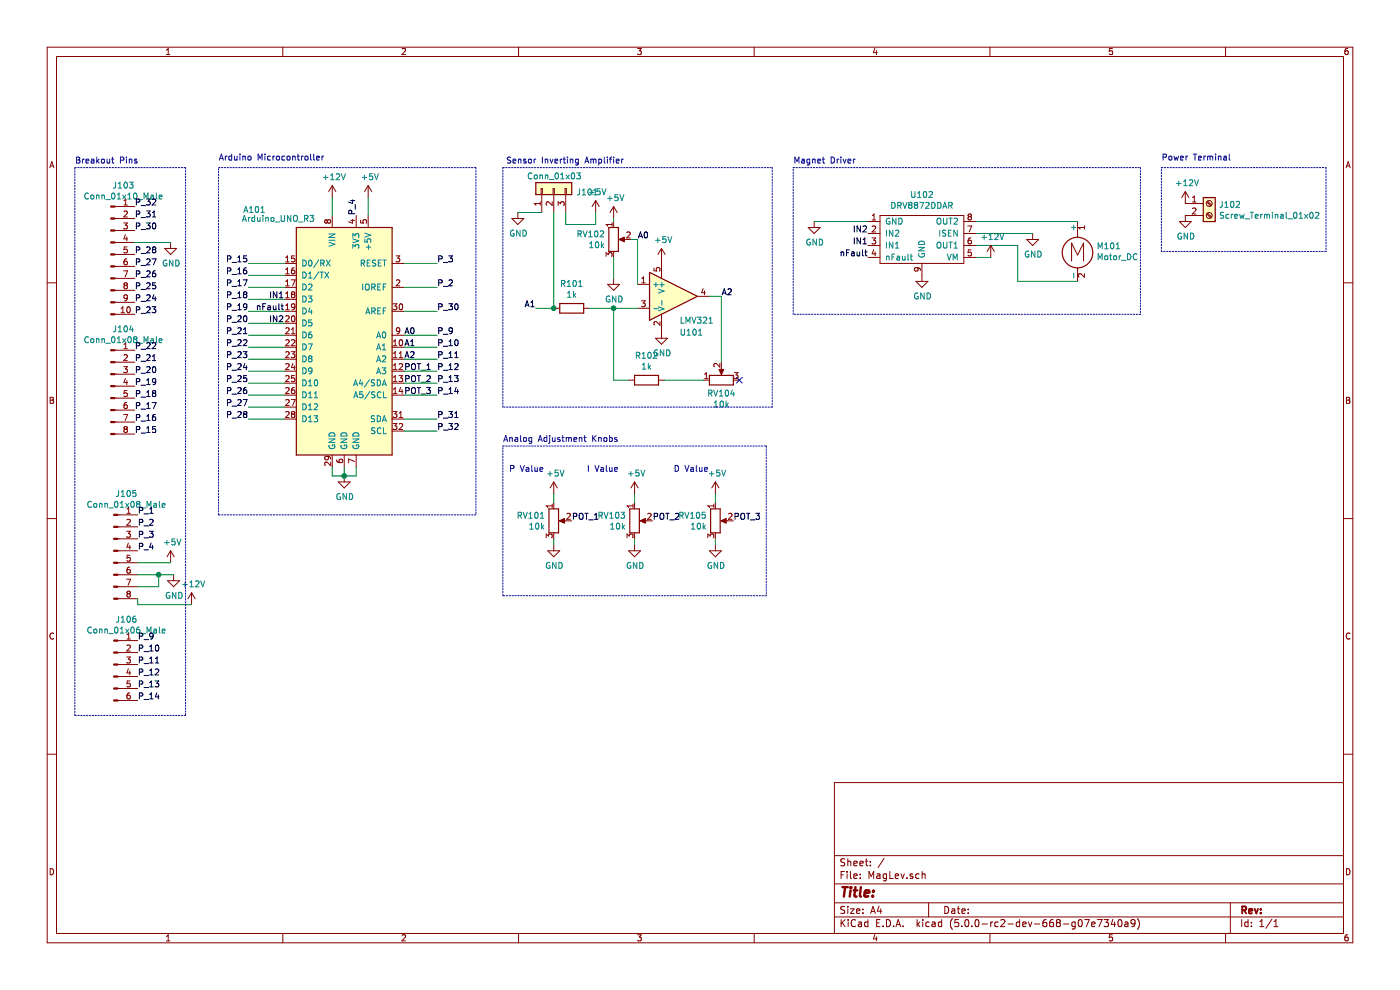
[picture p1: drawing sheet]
EESchema Schematic File Version 4
LIBS:MagLev-cache
EELAYER 26 0
EELAYER END
$Descr A4 11693 8268
encoding utf-8
Sheet 1 1
Title ""
Date ""
Rev ""
Comp ""
Comment1 ""
Comment2 ""
Comment3 ""
Comment4 ""
$EndDescr
$Comp
L MCU_Module:Arduino_UNO_R3 A101
U 1 1
P 2875 2800
F 0 "A101" H 2125 3850 50  0000 C CNN
F 1 "Arduino_UNO_R3" H 2325 3775 50  0000 C CNN
F 2 "Modules:Arduino_UNO_R3_WithMountingHoles" H 3025 1750 50  0001 L CNN
F 3 "https://www.arduino.cc/en/Main/arduinoBoardUno" H 2675 3850 50  0001 C CNN
	1    2875 2800
	1    0    0    -1  
$EndComp
$Comp
L Amplifier_Operational:LMV321 U101
U 1 1
P 5625 2475
F 0 "U101" H 5675 2175 50  0000 L CNN
F 1 "LMV321" H 5675 2275 50  0000 L CNN
F 2 "TO_SOT_Packages_SMD:SOT-23-5" H 5625 2475 50  0001 L CNN
F 3 "http://www.ti.com/lit/ds/symlink/lmv324.pdf" H 5625 2475 50  0001 C CNN
	1    5625 2475
	1    0    0    -1  
$EndComp
$Comp
L Device:R_POT RV102
U 1 1
P 5125 2000
F 0 "RV102" H 5055 2046 50  0000 R CNN
F 1 "10k" H 5055 1955 50  0000 R CNN
F 2 "Custom:Potentiometer_P120PK-Y25BR10K" H 5125 2000 50  0001 C CNN
F 3 "~" H 5125 2000 50  0001 C CNN
	1    5125 2000
	1    0    0    -1  
$EndComp
$Comp
L power:GND #PWR0101
U 1 1
P 5125 2325
F 0 "#PWR0101" H 5125 2075 50  0001 C CNN
F 1 "GND" H 5130 2152 50  0000 C CNN
F 2 "" H 5125 2325 50  0001 C CNN
F 3 "" H 5125 2325 50  0001 C CNN
	1    5125 2325
	1    0    0    -1  
$EndComp
Wire Wire Line
	5125 2150 5125 2325
$Comp
L power:+5V #PWR0102
U 1 1
P 5125 1825
F 0 "#PWR0102" H 5125 1675 50  0001 C CNN
F 1 "+5V" H 5140 1998 50  0000 C CNN
F 2 "" H 5125 1825 50  0001 C CNN
F 3 "" H 5125 1825 50  0001 C CNN
	1    5125 1825
	1    0    0    -1  
$EndComp
Wire Wire Line
	5125 1825 5125 1850
$Comp
L Connector_Generic:Conn_01x03 J101
U 1 1
P 4625 1575
F 0 "J101" V 4591 1387 50  0000 R CNN
F 1 "Conn_01x03" V 4725 1800 50  0000 R CNN
F 2 "Pin_Headers:Pin_Header_Straight_1x03_Pitch2.54mm" H 4625 1575 50  0001 C CNN
F 3 "~" H 4625 1575 50  0001 C CNN
	1    4625 1575
	0    -1   -1   0   
$EndComp
$Comp
L power:+5V #PWR0103
U 1 1
P 4975 1775
F 0 "#PWR0103" H 4975 1625 50  0001 C CNN
F 1 "+5V" H 4990 1948 50  0000 C CNN
F 2 "" H 4975 1775 50  0001 C CNN
F 3 "" H 4975 1775 50  0001 C CNN
	1    4975 1775
	1    0    0    -1  
$EndComp
Wire Wire Line
	4975 1775 4975 1875
Wire Wire Line
	4975 1875 4725 1875
Wire Wire Line
	4725 1875 4725 1775
$Comp
L power:GND #PWR0104
U 1 1
P 4325 1775
F 0 "#PWR0104" H 4325 1525 50  0001 C CNN
F 1 "GND" H 4330 1602 50  0000 C CNN
F 2 "" H 4325 1775 50  0001 C CNN
F 3 "" H 4325 1775 50  0001 C CNN
	1    4325 1775
	1    0    0    -1  
$EndComp
Wire Wire Line
	4325 1775 4525 1775
Wire Wire Line
	4625 1775 4625 2575
$Comp
L Device:R R101
U 1 1
P 4775 2575
F 0 "R101" V 4568 2575 50  0000 C CNN
F 1 "1k" V 4659 2575 50  0000 C CNN
F 2 "Resistors_SMD:R_0603" V 4705 2575 50  0001 C CNN
F 3 "~" H 4775 2575 50  0001 C CNN
	1    4775 2575
	0    1    1    0   
$EndComp
Wire Wire Line
	4925 2575 5125 2575
$Comp
L Device:R R102
U 1 1
P 5400 3175
F 0 "R102" V 5193 3175 50  0000 C CNN
F 1 "1k" V 5284 3175 50  0000 C CNN
F 2 "Resistors_SMD:R_0603" V 5330 3175 50  0001 C CNN
F 3 "~" H 5400 3175 50  0001 C CNN
	1    5400 3175
	0    1    1    0   
$EndComp
$Comp
L Device:R_POT RV104
U 1 1
P 6025 3175
F 0 "RV104" V 5911 3175 50  0000 C CNN
F 1 "10k" V 5820 3175 50  0000 C CNN
F 2 "Custom:Potentiometer_P120PK-Y25BR10K" H 6025 3175 50  0001 C CNN
F 3 "~" H 6025 3175 50  0001 C CNN
	1    6025 3175
	0    -1   -1   0   
$EndComp
Wire Wire Line
	5550 3175 5875 3175
Wire Wire Line
	5125 2575 5125 3175
Wire Wire Line
	5125 3175 5250 3175
Connection ~ 5125 2575
Wire Wire Line
	5125 2575 5325 2575
Wire Wire Line
	6025 3025 6025 2475
Wire Wire Line
	6025 2475 5925 2475
NoConn ~ 6175 3175
$Comp
L power:GND #PWR0105
U 1 1
P 5525 2775
F 0 "#PWR0105" H 5525 2525 50  0001 C CNN
F 1 "GND" H 5530 2602 50  0000 C CNN
F 2 "" H 5525 2775 50  0001 C CNN
F 3 "" H 5525 2775 50  0001 C CNN
	1    5525 2775
	1    0    0    -1  
$EndComp
$Comp
L power:+5V #PWR0106
U 1 1
P 5525 2175
F 0 "#PWR0106" H 5525 2025 50  0001 C CNN
F 1 "+5V" H 5540 2348 50  0000 C CNN
F 2 "" H 5525 2175 50  0001 C CNN
F 3 "" H 5525 2175 50  0001 C CNN
	1    5525 2175
	1    0    0    -1  
$EndComp
Wire Wire Line
	5275 2000 5325 2000
Wire Wire Line
	5325 2000 5325 2375
Text Label 3375 2800 0    50   ~ 0
A0
Text Label 5325 2000 0    50   ~ 0
A0
Text Label 4475 2575 2    50   ~ 0
A1
Wire Wire Line
	4475 2575 4625 2575
Connection ~ 4625 2575
Text Label 6025 2475 0    50   ~ 0
A2
Text Label 3375 2900 0    50   ~ 0
A1
Text Label 3375 3000 0    50   ~ 0
A2
$Comp
L Custom:DRV8872DDAR U102
U 1 1
P 7700 2000
F 0 "U102" H 7700 2375 50  0000 C CNN
F 1 "DRV8872DDAR" H 7700 2284 50  0000 C CNN
F 2 "Housings_SOIC:SOIC-8-1EP_3.9x4.9mm_Pitch1.27mm" H 7700 2000 50  0001 C CNN
F 3 "" H 7700 2000 50  0001 C CNN
	1    7700 2000
	1    0    0    -1  
$EndComp
$Comp
L power:GND #PWR0107
U 1 1
P 6800 1850
F 0 "#PWR0107" H 6800 1600 50  0001 C CNN
F 1 "GND" H 6805 1677 50  0000 C CNN
F 2 "" H 6800 1850 50  0001 C CNN
F 3 "" H 6800 1850 50  0001 C CNN
	1    6800 1850
	1    0    0    -1  
$EndComp
Wire Wire Line
	6800 1850 7250 1850
Text Label 7250 2050 2    50   ~ 0
IN1
Text Label 7250 1950 2    50   ~ 0
IN2
Text Label 7250 2150 2    50   ~ 0
nFault
$Comp
L Motor:Motor_DC M101
U 1 1
P 9000 2050
F 0 "M101" H 9158 2046 50  0000 L CNN
F 1 "Motor_DC" H 9158 1955 50  0000 L CNN
F 2 "Custom:TerminalBlock_Phoenix_PT-1,5-2-3.5-H_1x02_P3.50mm_Horizontal" H 9000 1960 50  0001 C CNN
F 3 "~" H 9000 1960 50  0001 C CNN
	1    9000 2050
	1    0    0    -1  
$EndComp
Wire Wire Line
	8150 1850 9000 1850
Wire Wire Line
	9000 2350 8500 2350
Wire Wire Line
	8500 2350 8500 2050
Wire Wire Line
	8500 2050 8150 2050
$Comp
L Connector:Screw_Terminal_01x02 J102
U 1 1
P 10100 1700
F 0 "J102" H 10180 1692 50  0000 L CNN
F 1 "Screw_Terminal_01x02" H 10180 1601 50  0000 L CNN
F 2 "Custom:TerminalBlock_Phoenix_PT-1,5-2-3.5-H_1x02_P3.50mm_Horizontal" H 10100 1700 50  0001 C CNN
F 3 "~" H 10100 1700 50  0001 C CNN
	1    10100 1700
	1    0    0    -1  
$EndComp
$Comp
L power:+12V #PWR0108
U 1 1
P 9900 1700
F 0 "#PWR0108" H 9900 1550 50  0001 C CNN
F 1 "+12V" H 9915 1873 50  0000 C CNN
F 2 "" H 9900 1700 50  0001 C CNN
F 3 "" H 9900 1700 50  0001 C CNN
	1    9900 1700
	1    0    0    -1  
$EndComp
$Comp
L power:GND #PWR0109
U 1 1
P 7700 2300
F 0 "#PWR0109" H 7700 2050 50  0001 C CNN
F 1 "GND" H 7705 2127 50  0000 C CNN
F 2 "" H 7700 2300 50  0001 C CNN
F 3 "" H 7700 2300 50  0001 C CNN
	1    7700 2300
	1    0    0    -1  
$EndComp
$Comp
L power:GND #PWR0110
U 1 1
P 9900 1800
F 0 "#PWR0110" H 9900 1550 50  0001 C CNN
F 1 "GND" H 9905 1627 50  0000 C CNN
F 2 "" H 9900 1800 50  0001 C CNN
F 3 "" H 9900 1800 50  0001 C CNN
	1    9900 1800
	1    0    0    -1  
$EndComp
$Comp
L power:+12V #PWR0111
U 1 1
P 8275 2150
F 0 "#PWR0111" H 8275 2000 50  0001 C CNN
F 1 "+12V" H 8290 2323 50  0000 C CNN
F 2 "" H 8275 2150 50  0001 C CNN
F 3 "" H 8275 2150 50  0001 C CNN
	1    8275 2150
	1    0    0    -1  
$EndComp
Wire Wire Line
	8150 2150 8275 2150
$Comp
L power:GND #PWR0112
U 1 1
P 8625 1950
F 0 "#PWR0112" H 8625 1700 50  0001 C CNN
F 1 "GND" H 8630 1777 50  0000 C CNN
F 2 "" H 8625 1950 50  0001 C CNN
F 3 "" H 8625 1950 50  0001 C CNN
	1    8625 1950
	1    0    0    -1  
$EndComp
Wire Wire Line
	8150 1950 8625 1950
Text Label 2375 2500 2    50   ~ 0
IN1
Text Label 2375 2700 2    50   ~ 0
IN2
$Comp
L Device:R_POT RV101
U 1 1
P 4625 4350
F 0 "RV101" H 4555 4396 50  0000 R CNN
F 1 "10k" H 4555 4305 50  0000 R CNN
F 2 "Custom:Potentiometer_P120PK-Y25BR10K" H 4625 4350 50  0001 C CNN
F 3 "~" H 4625 4350 50  0001 C CNN
	1    4625 4350
	1    0    0    -1  
$EndComp
$Comp
L power:+5V #PWR0113
U 1 1
P 4625 4125
F 0 "#PWR0113" H 4625 3975 50  0001 C CNN
F 1 "+5V" H 4640 4298 50  0000 C CNN
F 2 "" H 4625 4125 50  0001 C CNN
F 3 "" H 4625 4125 50  0001 C CNN
	1    4625 4125
	1    0    0    -1  
$EndComp
Wire Wire Line
	4625 4200 4625 4125
$Comp
L power:GND #PWR0114
U 1 1
P 4625 4550
F 0 "#PWR0114" H 4625 4300 50  0001 C CNN
F 1 "GND" H 4630 4377 50  0000 C CNN
F 2 "" H 4625 4550 50  0001 C CNN
F 3 "" H 4625 4550 50  0001 C CNN
	1    4625 4550
	1    0    0    -1  
$EndComp
Wire Wire Line
	4625 4550 4625 4500
Text Label 4775 4350 0    50   ~ 0
POT_1
$Comp
L Device:R_POT RV103
U 1 1
P 5300 4350
F 0 "RV103" H 5230 4396 50  0000 R CNN
F 1 "10k" H 5230 4305 50  0000 R CNN
F 2 "Custom:Potentiometer_P120PK-Y25BR10K" H 5300 4350 50  0001 C CNN
F 3 "~" H 5300 4350 50  0001 C CNN
	1    5300 4350
	1    0    0    -1  
$EndComp
$Comp
L power:+5V #PWR0115
U 1 1
P 5300 4125
F 0 "#PWR0115" H 5300 3975 50  0001 C CNN
F 1 "+5V" H 5315 4298 50  0000 C CNN
F 2 "" H 5300 4125 50  0001 C CNN
F 3 "" H 5300 4125 50  0001 C CNN
	1    5300 4125
	1    0    0    -1  
$EndComp
Wire Wire Line
	5300 4200 5300 4125
$Comp
L power:GND #PWR0116
U 1 1
P 5300 4550
F 0 "#PWR0116" H 5300 4300 50  0001 C CNN
F 1 "GND" H 5305 4377 50  0000 C CNN
F 2 "" H 5300 4550 50  0001 C CNN
F 3 "" H 5300 4550 50  0001 C CNN
	1    5300 4550
	1    0    0    -1  
$EndComp
Wire Wire Line
	5300 4550 5300 4500
Text Label 5450 4350 0    50   ~ 0
POT_2
$Comp
L Device:R_POT RV105
U 1 1
P 5975 4350
F 0 "RV105" H 5905 4396 50  0000 R CNN
F 1 "10k" H 5905 4305 50  0000 R CNN
F 2 "Custom:Potentiometer_P120PK-Y25BR10K" H 5975 4350 50  0001 C CNN
F 3 "~" H 5975 4350 50  0001 C CNN
	1    5975 4350
	1    0    0    -1  
$EndComp
$Comp
L power:+5V #PWR0117
U 1 1
P 5975 4125
F 0 "#PWR0117" H 5975 3975 50  0001 C CNN
F 1 "+5V" H 5990 4298 50  0000 C CNN
F 2 "" H 5975 4125 50  0001 C CNN
F 3 "" H 5975 4125 50  0001 C CNN
	1    5975 4125
	1    0    0    -1  
$EndComp
Wire Wire Line
	5975 4200 5975 4125
$Comp
L power:GND #PWR0118
U 1 1
P 5975 4550
F 0 "#PWR0118" H 5975 4300 50  0001 C CNN
F 1 "GND" H 5980 4377 50  0000 C CNN
F 2 "" H 5975 4550 50  0001 C CNN
F 3 "" H 5975 4550 50  0001 C CNN
	1    5975 4550
	1    0    0    -1  
$EndComp
Wire Wire Line
	5975 4550 5975 4500
Text Label 6125 4350 0    50   ~ 0
POT_3
Text Label 3375 3100 0    50   ~ 0
POT_1
Text Label 3375 3200 0    50   ~ 0
POT_2
Text Label 3375 3300 0    50   ~ 0
POT_3
Text Label 2375 2600 2    50   ~ 0
nFault
$Comp
L power:GND #PWR0119
U 1 1
P 2875 3975
F 0 "#PWR0119" H 2875 3725 50  0001 C CNN
F 1 "GND" H 2880 3802 50  0000 C CNN
F 2 "" H 2875 3975 50  0001 C CNN
F 3 "" H 2875 3975 50  0001 C CNN
	1    2875 3975
	1    0    0    -1  
$EndComp
Wire Wire Line
	2775 3900 2775 3975
Wire Wire Line
	2775 3975 2875 3975
Wire Wire Line
	2875 3900 2875 3975
Connection ~ 2875 3975
Wire Wire Line
	2975 3900 2975 3975
Wire Wire Line
	2975 3975 2875 3975
$Comp
L power:+12V #PWR0120
U 1 1
P 2775 1650
F 0 "#PWR0120" H 2775 1500 50  0001 C CNN
F 1 "+12V" H 2790 1823 50  0000 C CNN
F 2 "" H 2775 1650 50  0001 C CNN
F 3 "" H 2775 1650 50  0001 C CNN
	1    2775 1650
	1    0    0    -1  
$EndComp
Wire Wire Line
	2775 1650 2775 1800
$Comp
L power:+5V #PWR0121
U 1 1
P 3075 1650
F 0 "#PWR0121" H 3075 1500 50  0001 C CNN
F 1 "+5V" H 3090 1823 50  0000 C CNN
F 2 "" H 3075 1650 50  0001 C CNN
F 3 "" H 3075 1650 50  0001 C CNN
	1    3075 1650
	1    0    0    -1  
$EndComp
Wire Wire Line
	3075 1800 3075 1650
Text Notes 4250 3950 0    50   ~ 0
P Value
Text Notes 4900 3950 0    50   ~ 0
I Value
Text Notes 5625 3950 0    50   ~ 0
D Value
$Comp
L Connector:Conn_01x10_Male J103
U 1 1
P 925 2125
F 0 "J103" H 1031 2703 50  0000 C CNN
F 1 "Conn_01x10_Male" H 1031 2612 50  0000 C CNN
F 2 "Pin_Headers:Pin_Header_Straight_1x10_Pitch2.54mm" H 925 2125 50  0001 C CNN
F 3 "~" H 925 2125 50  0001 C CNN
	1    925  2125
	1    0    0    -1  
$EndComp
$Comp
L Connector:Conn_01x08_Male J104
U 1 1
P 925 3225
F 0 "J104" H 1031 3703 50  0000 C CNN
F 1 "Conn_01x08_Male" H 1031 3612 50  0000 C CNN
F 2 "Pin_Headers:Pin_Header_Straight_1x08_Pitch2.54mm" H 925 3225 50  0001 C CNN
F 3 "~" H 925 3225 50  0001 C CNN
	1    925  3225
	1    0    0    -1  
$EndComp
$Comp
L Connector:Conn_01x08_Male J105
U 1 1
P 950 4600
F 0 "J105" H 1056 5078 50  0000 C CNN
F 1 "Conn_01x08_Male" H 1056 4987 50  0000 C CNN
F 2 "Pin_Headers:Pin_Header_Straight_1x08_Pitch2.54mm" H 950 4600 50  0001 C CNN
F 3 "~" H 950 4600 50  0001 C CNN
	1    950  4600
	1    0    0    -1  
$EndComp
$Comp
L Connector:Conn_01x06_Male J106
U 1 1
P 950 5550
F 0 "J106" H 1056 5928 50  0000 C CNN
F 1 "Conn_01x06_Male" H 1056 5837 50  0000 C CNN
F 2 "Pin_Headers:Pin_Header_Straight_1x06_Pitch2.54mm" H 950 5550 50  0001 C CNN
F 3 "~" H 950 5550 50  0001 C CNN
	1    950  5550
	1    0    0    -1  
$EndComp
Text Label 1125 1725 0    50   ~ 0
P_32
Text Label 1125 1825 0    50   ~ 0
P_31
Text Label 1125 1925 0    50   ~ 0
P_30
$Comp
L power:GND #PWR0122
U 1 1
P 1425 2025
F 0 "#PWR0122" H 1425 1775 50  0001 C CNN
F 1 "GND" H 1430 1852 50  0000 C CNN
F 2 "" H 1425 2025 50  0001 C CNN
F 3 "" H 1425 2025 50  0001 C CNN
	1    1425 2025
	1    0    0    -1  
$EndComp
Wire Wire Line
	1125 2025 1425 2025
Text Label 1125 2125 0    50   ~ 0
P_28
Text Label 1125 2225 0    50   ~ 0
P_27
Text Label 1125 2325 0    50   ~ 0
P_26
Text Label 1125 2425 0    50   ~ 0
P_25
Text Label 1125 2525 0    50   ~ 0
P_24
Text Label 1125 2625 0    50   ~ 0
P_23
Text Label 1125 2925 0    50   ~ 0
P_22
Text Label 1125 3025 0    50   ~ 0
P_21
Text Label 1125 3125 0    50   ~ 0
P_20
Text Label 1125 3225 0    50   ~ 0
P_19
Text Label 1125 3425 0    50   ~ 0
P_17
Text Label 1125 3525 0    50   ~ 0
P_16
Text Label 1125 3625 0    50   ~ 0
P_15
Text Label 1150 4300 0    50   ~ 0
P_1
Text Label 1150 4400 0    50   ~ 0
P_2
Text Label 1150 4500 0    50   ~ 0
P_3
Text Label 1150 4600 0    50   ~ 0
P_4
Text Label 1150 5350 0    50   ~ 0
P_9
Text Label 1150 5450 0    50   ~ 0
P_10
Text Label 1150 5550 0    50   ~ 0
P_11
Text Label 1150 5650 0    50   ~ 0
P_12
Text Label 1150 5750 0    50   ~ 0
P_13
Text Label 1150 5850 0    50   ~ 0
P_14
Text Label 2075 2200 2    50   ~ 0
P_15
Wire Wire Line
	2075 2200 2375 2200
Text Label 2075 2300 2    50   ~ 0
P_16
Text Label 2075 2400 2    50   ~ 0
P_17
Text Label 2075 2500 2    50   ~ 0
P_18
Text Label 2075 2600 2    50   ~ 0
P_19
Text Label 2075 2700 2    50   ~ 0
P_20
Text Label 2075 2800 2    50   ~ 0
P_21
Text Label 2075 2900 2    50   ~ 0
P_22
Text Label 2075 3000 2    50   ~ 0
P_23
Text Label 2075 3100 2    50   ~ 0
P_24
Text Label 2075 3200 2    50   ~ 0
P_25
Text Label 2075 3300 2    50   ~ 0
P_26
Text Label 2075 3400 2    50   ~ 0
P_27
Text Label 2075 3500 2    50   ~ 0
P_28
$Comp
L power:GND #PWR0123
U 1 1
P 1450 4800
F 0 "#PWR0123" H 1450 4550 50  0001 C CNN
F 1 "GND" H 1455 4627 50  0000 C CNN
F 2 "" H 1450 4800 50  0001 C CNN
F 3 "" H 1450 4800 50  0001 C CNN
	1    1450 4800
	1    0    0    -1  
$EndComp
Wire Wire Line
	1150 4800 1325 4800
Wire Wire Line
	1150 4900 1325 4900
Wire Wire Line
	1325 4900 1325 4800
Connection ~ 1325 4800
Wire Wire Line
	1325 4800 1450 4800
$Comp
L power:+12V #PWR0124
U 1 1
P 1600 5050
F 0 "#PWR0124" H 1600 4900 50  0001 C CNN
F 1 "+12V" H 1615 5223 50  0000 C CNN
F 2 "" H 1600 5050 50  0001 C CNN
F 3 "" H 1600 5050 50  0001 C CNN
	1    1600 5050
	1    0    0    -1  
$EndComp
Wire Wire Line
	1150 5000 1150 5050
Wire Wire Line
	1150 5050 1600 5050
Wire Wire Line
	2375 2500 2075 2500
Wire Wire Line
	2375 2600 2075 2600
Wire Wire Line
	2375 2700 2075 2700
Wire Wire Line
	2375 2800 2075 2800
Wire Wire Line
	2075 2900 2375 2900
Wire Wire Line
	2375 3000 2075 3000
Wire Wire Line
	2075 3100 2375 3100
Wire Wire Line
	2375 3200 2075 3200
Wire Wire Line
	2075 3300 2375 3300
Wire Wire Line
	2075 3400 2375 3400
Wire Wire Line
	2375 3500 2075 3500
Wire Wire Line
	2075 2400 2375 2400
Wire Wire Line
	2375 2300 2075 2300
Text Label 3650 2800 0    50   ~ 0
P_9
Text Label 3650 2900 0    50   ~ 0
P_10
Text Label 3650 3000 0    50   ~ 0
P_11
Text Label 3650 3100 0    50   ~ 0
P_12
Text Label 3650 3200 0    50   ~ 0
P_13
Text Label 3650 3300 0    50   ~ 0
P_14
Wire Wire Line
	3650 2800 3375 2800
Wire Wire Line
	3375 2900 3650 2900
Wire Wire Line
	3650 3000 3375 3000
Wire Wire Line
	3375 3100 3650 3100
Wire Wire Line
	3650 3200 3375 3200
Wire Wire Line
	3375 3300 3650 3300
Text Label 3650 3500 0    50   ~ 0
P_31
Text Label 3650 3600 0    50   ~ 0
P_32
Wire Wire Line
	3650 3500 3375 3500
Wire Wire Line
	3375 3600 3650 3600
Text Label 3650 2600 0    50   ~ 0
P_30
Wire Wire Line
	3650 2600 3375 2600
Text Label 3650 2400 0    50   ~ 0
P_2
Wire Wire Line
	3650 2400 3375 2400
Text Label 3650 2200 0    50   ~ 0
P_3
Wire Wire Line
	3375 2200 3650 2200
Text Label 2975 1800 1    50   ~ 0
P_4
Text Label 1125 3325 0    50   ~ 0
P_18
$Comp
L power:+5V #PWR?
U 1 1
P 1425 4700
F 0 "#PWR?" H 1425 4550 50  0001 C CNN
F 1 "+5V" H 1440 4873 50  0000 C CNN
F 2 "" H 1425 4700 50  0001 C CNN
F 3 "" H 1425 4700 50  0001 C CNN
	1    1425 4700
	1    0    0    -1  
$EndComp
Wire Wire Line
	1150 4700 1425 4700
Wire Notes Line
	4200 1400 6450 1400
Wire Notes Line
	6450 1400 6450 3400
Wire Notes Line
	6450 3400 4200 3400
Wire Notes Line
	4200 3400 4200 1400
Text Notes 4225 1375 0    50   ~ 0
Sensor Inverting Amplifier
Wire Notes Line
	6625 1400 9525 1400
Wire Notes Line
	9525 1400 9525 2625
Wire Notes Line
	9525 2625 6625 2625
Wire Notes Line
	6625 2625 6625 1400
Text Notes 6625 1375 0    50   ~ 0
Magnet Driver
Wire Notes Line
	4200 3725 6400 3725
Wire Notes Line
	6400 3725 6400 4975
Wire Notes Line
	6400 4975 4200 4975
Wire Notes Line
	4200 4975 4200 3725
Text Notes 4200 3700 0    50   ~ 0
Analog Adjustment Knobs
Wire Notes Line
	625  1400 1550 1400
Wire Notes Line
	1550 1400 1550 5975
Wire Notes Line
	1550 5975 625  5975
Wire Notes Line
	625  5975 625  1400
Text Notes 625  1375 0    50   ~ 0
Breakout Pins
Wire Notes Line
	9700 1400 11075 1400
Wire Notes Line
	11075 1400 11075 2100
Wire Notes Line
	11075 2100 9700 2100
Wire Notes Line
	9700 2100 9700 1400
Text Notes 9700 1350 0    50   ~ 0
Power Terminal
Wire Notes Line
	1825 1400 3975 1400
Wire Notes Line
	3975 1400 3975 4300
Wire Notes Line
	3975 4300 1825 4300
Wire Notes Line
	1825 4300 1825 1400
Text Notes 1825 1350 0    50   ~ 0
Arduino Microcontroller
$EndSCHEMATC
